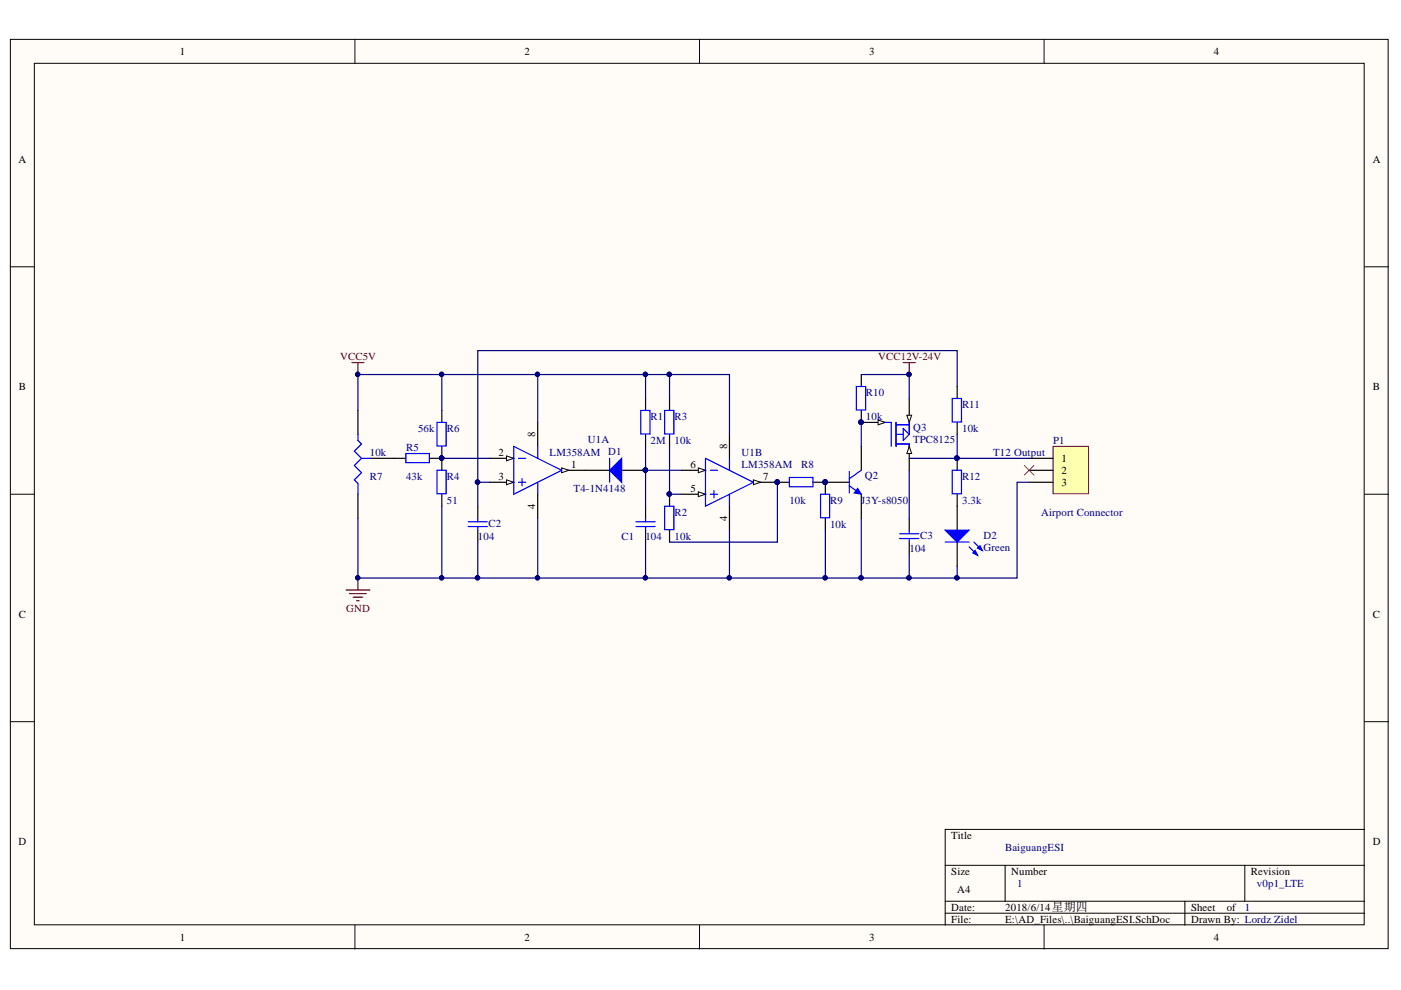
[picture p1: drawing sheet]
# Altium schematic sheet BaiguangESI.SchDoc: BaiguangESI
size A4; Author: Lordz Zidel; CompanyName: T.WKVER; DrawnBy: Lordz Zidel; Engineer: Lordz Zidel; Organization: T.WKVER; Revision: v0p1_LTE

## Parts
C1  value 104  [RAD-0.3]
C2  value 104  [RAD-0.3]
C3  value 104  [RAD-0.3]
D1  T4-1N4148  [SMC]
D2  Green  [LED-0]
P1  Airport Connector  [HDR1X3]
Q2  J3Y-s8050  [TO-92A]
Q3  TPC8125
R1  value 2M  [AXIAL-0.4]
R2  value 10k  [AXIAL-0.4]
R3  value 10k  [AXIAL-0.4]
R4  value 51  [AXIAL-0.4]
R5  value 43k  [AXIAL-0.4]
R6  value 56k  [AXIAL-0.4]
R7  value 10k  [VR3]
R8  value 10k  [AXIAL-0.4]
R9  value 10k  [AXIAL-0.4]
R10  value 10k  [AXIAL-0.4]
R11  value 10k  [AXIAL-0.4]
R12  value 3.3k  [AXIAL-0.4]
U1  LM358AM  [M08A_N]  (parts A,B of 2)

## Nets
GND: C1.1 C2.1 C3.1 D2.2(K) P1.3 Q2.1(E) R4.1 R7.2(B) R9.2 U1.4(GND)
VCC5V: R1.2 R3.2 R6.2 R7.1(A) U1.8(V+)
VCC12V-24V: Q3.3(S) R10.1
NetC1_2: C1.2 D1.1(A) R1.1 U1.6(INB-)
NetC2_2: C2.2 R11.2 U1.3(INA+)
NetC3_2: C3.2 Q3.2(D)
NetD1_2: D1.2(K) U1.1(OUTA)
NetD2_1: D2.1(A) R12.2
NetP1_1: P1.1 R11.1 R12.1
NetQ2_2: Q2.2(B) R8.1 R9.1
NetQ2_3: Q2.3(C) Q3.1(G) R10.2
NetR2_1: R2.1 R8.2 U1.7(OUTB)
NetR2_2: R2.2 R3.1 U1.5(INB+)
NetR4_2: R4.2 R5.1 R6.1 U1.2(INA-)
NetR5_2: R5.2 R7.3(TAP)

Not connected (* = marked no-connect by the designer): P1 2*

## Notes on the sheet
- (near P1) T12 Output
- 1
